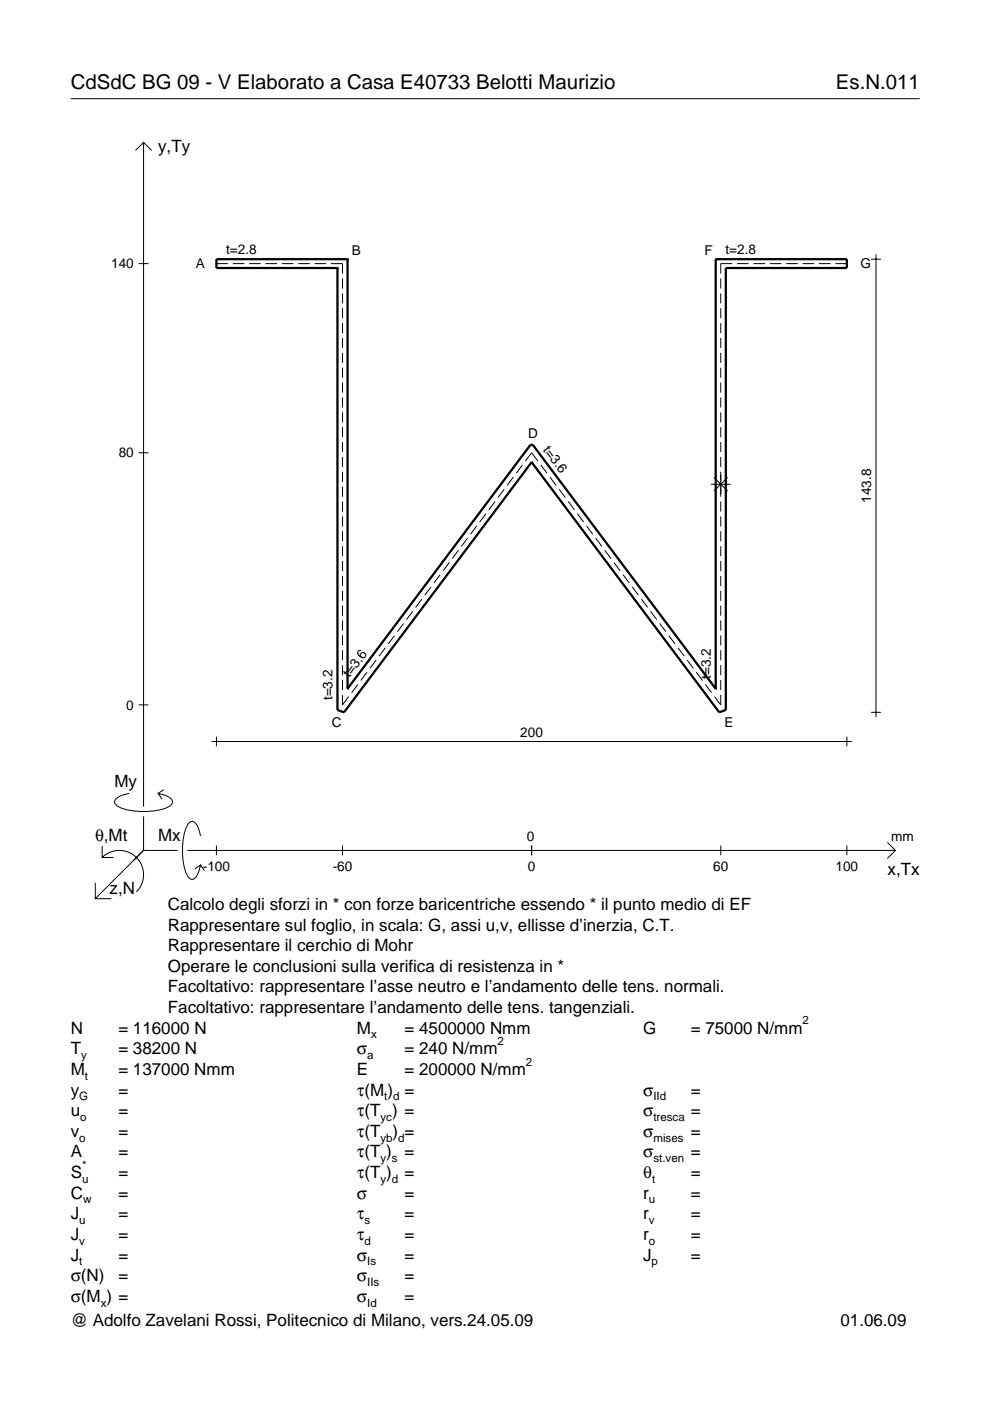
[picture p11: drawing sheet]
<svg xmlns="http://www.w3.org/2000/svg" width="210mm" height="297mm" viewBox="0 0 210 297" stroke-linecap="round" stroke-linejoin="round" font-family="sans-serif">
<g fill="none" stroke="#000" stroke-width=".21">
<path d="M15 20.9h180M28.7 31.9l1.7-1.7 1.8 1.7M30.4 30.2v140.8M29.4 55.9h2.1M45.9 55.9h2.4M49.4 55.9h2.4M52.8 55.9h2.5M56.3 55.9h2.4M59.8 55.9h2.4M63.2 55.9h2.5M66.7 55.9h2.4M70.2 55.9h2.4v2.1"/>
<path d="M72.6 59v2.2M152.8 59v2.2M155.3 55.9h-2.5v2.1M156.3 55.9h2.4M159.8 55.9h2.4M163.2 55.9h2.5M166.7 55.9h2.4M170.2 55.9h2.4M173.6 55.9h2.5M177.1 55.9h2.5M184.7 55h2.1M185.7 53.9v98.2"/>
<path d="M72.6 62.2v2.1M72.6 65.4v2.1M72.6 68.5v2.1M72.6 71.7v2.1M72.6 74.8v2.1M72.6 78v2.1M152.8 62.2v2.1M152.8 65.4v2.1M152.8 68.5v2.1M152.8 71.7v2.1M152.8 74.8v2.1M152.8 78v2.1"/>
<path d="M29.4 96h2.1M72.6 81.1v2.1M72.6 84.3v2.1M72.6 87.4v2.1M72.6 90.6v2.1M72.6 93.7v2.2M72.6 96.9v2.1M110.8 98.6l-1.3 1.7M111.4 97.8l1.3-1.8 1.3 1.8M114.7 98.6l1.3 1.7M152.8 81.1v2.1M152.8 84.3v2.1"/>
<path d="M152.8 87.4v2.1M152.8 90.6v2.1M152.8 93.7v2.2M152.8 96.9v2.1M72.6 100v2.2M72.6 103.2v2.1M72.6 106.3v2.2M72.6 109.5v2.1M72.6 112.6v2.2M72.6 115.8v2.1M72.6 119v2.1M95.3 119.3l-1.4 1.7"/>
<path d="M97.2 116.7l-1.3 1.7M99.1 114.1l-1.3 1.8M101.1 111.5l-1.3 1.8M103 108.9l-1.3 1.8M105 106.3l-1.4 1.8M106.9 103.7l-1.3 1.8M108.8 101.2l-1.3 1.7M116.6 101.2l1.3 1.7M118.5 103.7l1.4 1.8M120.5 106.3l1.3 1.8M122.4 108.9l1.3 1.8M124.4 111.5l1.3 1.8"/>
<path d="M126.3 114.1l1.3 1.8M128.2 116.7l1.3 1.7M130.2 119.3l1.3 1.7M150.8 102.7h4.1M151.4 101.2l2.9 2.9M152.8 100v5.3M152.8 106.3v2.2M152.8 109.5v2.1M152.8 112.6v2.2M152.8 115.8v2.1M152.8 119v2.1M154.3 101.2l-2.9 2.9"/>
<path d="M72.6 122.1v2.1M72.6 125.3v2.1M72.6 128.4v2.1M72.6 131.6v2.1M72.6 134.7v2.1M72.6 137.9v2.1M79.8 139.9l-1.4 1.8M81.7 137.4l-1.3 1.7M83.6 134.8l-1.3 1.7M85.6 132.2l-1.4 1.7M87.5 129.6l-1.3 1.8M89.4 127l-1.3 1.8"/>
<path d="M91.4 124.4l-1.3 1.8M93.3 121.8l-1.3 1.8M132.1 121.8l1.3 1.8M134 124.4l1.4 1.8M136 127l1.3 1.8M137.9 129.6l1.3 1.8M139.9 132.2l1.3 1.7M141.8 134.8l1.3 1.7M143.7 137.4l1.4 1.7M145.7 139.9l1.3 1.8M152.8 122.1v2.1M152.8 125.3v2.1"/>
<path d="M152.8 128.4v2.1M152.8 131.6v2.1M152.8 134.7v2.1M152.8 137.9v2.1M29.4 149.5h2.1M44.9 157.2h135.7M45.9 156.2v2M72.6 141v2.2M72.6 144.2v2.1M72.6 147.3v2.2l1.3-1.8M75.9 145.1l-1.3 1.8M77.8 142.5l-1.3 1.8"/>
<path d="M147.6 142.5l1.3 1.8M149.6 145.1l1.3 1.8M152.8 141v2.2M152.8 144.2v2.1M152.8 147.3v2.2l-1.3-1.8M179.6 156.2v2M184.7 151h2.1M21.7 179.4v2.4h2.4M27.3 168.2a3.6 3.6 0 0 0-3 1.7l.1 .5a5.6 5.6 0 0 0 3.8 1.5 13.4 13.4 0 0 0 7.8-1l.5-.5 .1-.5a3.6 3.6 0 0 0-3.1-1.7l.8 1.2M30.4 173.1v7.2M34.7 167.4l-1.2 .8M42.5 177.2a3.6 3.6 0 0 0-1.7-3.1l-.5 .2a5.7 5.7 0 0 0-1.5 3.7 13.3 13.3 0 0 0 1 7.9l.5 .5 .5 .1a3.6 3.6 0 0 0 1.7-3.1l-1.2 .8"/>
<path d="M45.9 179.3v2M72.6 179.3v2M112.7 179.3v2M152.8 179.3v2M179.6 179.3v2M188.1 178.6l1.7 1.7-1.7 1.7M20.2 187.2v3.3h3.4M21.7 181.8a5.1 5.1 0 0 1 7.2 0 5.1 5.1 0 0 1 0 7.3M30.4 180.3l-10.2 10.2M30.4 180.3h7.2M39.7 180.3h150.1M42.5 183.4l.8 1.2"/>
</g>
<g fill="none" stroke="#000" stroke-width=".48">
<path d="M71.5 56.8h.1M71.5 56.8v93.7l1.4 .5 39.8-53M73.7 55h.1M73.7 55h-27.8v1.8h25.6M73.7 55v91M151.7 55h.1M151.7 55h27.9v1.8h-25.7M151.7 55v91M153.9 56.8h.1M153.9 56.8v93.7l-1.4 .5-39.8-53M112.7 98h.1M73.7 146h.1"/>
<path d="M73.7 146l38.8-51.7h.5l38.7 51.7M151.7 146h.1"/>
</g>
<g font-size="4.3">
<text x="15" y="18.9">CdSdC BG 09 - V Elaborato a Casa E40733 Belotti Maurizio</text>
<text x="177.2" y="18.9">Es.N.011</text>
</g>
<g font-size="3.6">
<text x="33.5" y="32.3">y,Ty</text>
<text x="24.3" y="166.9">My</text>
<text x="20.1" y="178.2">θ,Mt</text>
<text x="33.5" y="178.2">Mx</text>
<text x="188.2" y="185.5">x,Tx</text>
<text x="23.2" y="189.6">z,N</text>
<text x="35.6" y="192.9">Calcolo degli sforzi in * con forze baricentriche essendo * il punto medio di EF</text>
<text x="35.6" y="197.3">Rappresentare sul foglio, in scala: G, assi u,v, ellisse d’inerzia, C.T.</text>
<text x="35.6" y="201.7">Rappresentare il cerchio di Mohr</text>
<text x="35.6" y="206">Operare le conclusioni sulla verifica di resistenza in *</text>
<text x="35.6" y="210.4">Facoltativo: rappresentare l’asse neutro e l’andamento delle tens. normali.</text>
<text x="35.6" y="214.8">Facoltativo: rappresentare l’andamento delle tens. tangenziali.</text>
<text x="15" y="219.2">N</text>
<text x="25.1" y="219.2">= 116000 N</text>
<text x="75.7" y="219.2">M</text>
<text x="85.8" y="219.2">= 4500000 Nmm</text>
<text x="136.4" y="219.2">G</text>
<text x="146.5" y="219.2">= 75000 N/mm</text>
<text x="15" y="227.9">M</text>
<text x="15" y="223.5">T</text>
<text x="25.1" y="223.5">= 38200 N</text>
<text x="25.1" y="227.9">= 137000 Nmm</text>
<text x="75.7" y="223.5">σ</text>
<text x="75.7" y="227.9">E</text>
<text x="85.8" y="223.5">= 240 N/mm</text>
<text x="85.8" y="227.9">= 200000 N/mm</text>
<text x="15" y="232.3">y</text>
<text x="25.1" y="232.3">=</text>
<text x="75.7" y="232.3">τ(M ) =</text>
<text x="136.4" y="232.3">σ</text>
<text x="146.5" y="232.3">=</text>
<text x="15" y="236.7">u</text>
<text x="25.1" y="236.7">=</text>
<text x="75.7" y="236.7">τ(T ) =</text>
<text x="136.4" y="236.7">σ</text>
<text x="146.5" y="236.7">=</text>
<text x="15" y="241">v</text>
<text x="15" y="245.4">A</text>
<text x="25.1" y="241">=</text>
<text x="25.1" y="245.4">=</text>
<text x="75.7" y="245.4">τ(T )</text>
<text x="75.7" y="241">τ(T</text>
<text x="83.3" y="241">) =</text>
<text x="85.8" y="245.4">=</text>
<text x="136.4" y="241">σ</text>
<text x="136.4" y="245.4">σ</text>
<text x="146.5" y="241">=</text>
<text x="146.5" y="245.4">=</text>
<text x="15" y="249.8">S</text>
<text x="25.1" y="249.8">=</text>
<text x="75.7" y="249.8">τ(T )</text>
<text x="85.8" y="249.8">=</text>
<text x="136.4" y="249.8">θ</text>
<text x="146.5" y="249.8">=</text>
<text x="15" y="254.2">C</text>
<text x="25.1" y="254.2">=</text>
<text x="75.7" y="254.2">σ</text>
<text x="85.8" y="254.2">=</text>
<text x="136.4" y="254.2">r</text>
<text x="146.5" y="254.2">=</text>
<text x="15" y="258.5">J</text>
<text x="15" y="262.9">J</text>
<text x="25.1" y="258.5">=</text>
<text x="25.1" y="262.9">=</text>
<text x="75.7" y="258.5">τ</text>
<text x="75.7" y="262.9">τ</text>
<text x="85.8" y="258.5">=</text>
<text x="85.8" y="262.9">=</text>
<text x="136.4" y="258.5">r</text>
<text x="136.4" y="262.9">r</text>
<text x="146.5" y="258.5">=</text>
<text x="146.5" y="262.9">=</text>
<text x="15" y="267.3">J</text>
<text x="25.1" y="267.3">=</text>
<text x="75.7" y="267.3">σ</text>
<text x="85.8" y="267.3">=</text>
<text x="136.4" y="267.3">J</text>
<text x="146.5" y="267.3">=</text>
<text x="15" y="271.7">σ(N)</text>
<text x="25.1" y="271.7">=</text>
<text x="75.7" y="271.7">σ</text>
<text x="85.8" y="271.7">=</text>
<text x="15" y="281.2">@ Adolfo Zavelani Rossi, Politecnico di Milano, vers.24.05.09</text>
<text x="15" y="276">σ(M ) =</text>
<text x="75.7" y="276">σ</text>
<text x="85.8" y="276">=</text>
<text x="178.2" y="281.2">01.06.09</text>
</g>
<g font-size="2.9">
<text x="47.9" y="53.9">t=2.8</text>
<text x="153.8" y="53.9">t=2.8</text>
<text x="23.6" y="56.9">140</text>
<text x="41.5" y="56.8">A</text>
<text x="74.6" y="54.1">B</text>
<text x="149.4" y="54.1">F</text>
<text x="182.4" y="56.8">G</text>
<text x="112" y="92.9">D</text>
<text x="115" y="95.3" transform="rotate(53 115 95.3)">t=3.6</text>
<text x="25.2" y="97">80</text>
<text x="184.7" y="106.6" transform="rotate(-90 184.7 106.6)">143.8</text>
<text x="74.1" y="143.8" transform="rotate(-53 74.1 143.8)">t=3.6</text>
<text x="150.7" y="144" transform="rotate(-90 150.7 144)">t=3.2</text>
<text x="70.5" y="148.5" transform="rotate(-90 70.5 148.5)">t=3.2</text>
<text x="26.8" y="150.5">0</text>
<text x="70.3" y="154.1">C</text>
<text x="153.6" y="154.1">E</text>
<text x="110.3" y="156.2">200</text>
<text x="111.7" y="178.2">0</text>
<text x="189" y="178.2">mm</text>
<text x="43" y="184.7">-100</text>
<text x="70.5" y="184.7">-60</text>
<text x="111.9" y="184.7">0</text>
<text x="151.2" y="184.7">60</text>
<text x="177.2" y="184.7">100</text>
</g>
<g font-size="2.4">
<text x="78.7" y="220.2">x</text>
<text x="105.5" y="221.5">2</text>
<text x="170.2" y="217.2">2</text>
<text x="17.2" y="224.5">y</text>
<text x="77.9" y="224.5">a</text>
<text x="111.5" y="225.9">2</text>
<text x="16.8" y="233.3">G</text>
<text x="18" y="228.9">t</text>
<text x="81.5" y="233.3">t d</text>
<text x="138.5" y="233.3">IId</text>
<text x="17" y="237.7">o</text>
<text x="80.7" y="237.7">yc</text>
<text x="138.5" y="237.7">tresca</text>
<text x="16.8" y="242">o</text>
<text x="80.7" y="242">yb d</text>
<text x="138.5" y="242">mises</text>
<text x="17.4" y="250.8">u</text>
<text x="17.4" y="247.8">*</text>
<text x="80.7" y="246.4">y s</text>
<text x="80.7" y="250.8">y d</text>
<text x="138.2" y="250.8">t</text>
<text x="138.5" y="246.4">st.ven</text>
<text x="17.6" y="255.2">w</text>
<text x="137.6" y="255.2">u</text>
<text x="16.8" y="259.5">u</text>
<text x="16.8" y="263.9">v</text>
<text x="77.3" y="259.5">s</text>
<text x="77.3" y="263.9">d</text>
<text x="137.6" y="259.5">v</text>
<text x="137.6" y="263.9">o</text>
<text x="16.8" y="268.3">t</text>
<text x="77.9" y="268.3">Is</text>
<text x="138.2" y="268.3">p</text>
<text x="77.9" y="272.7">IIs</text>
<text x="21.4" y="277">x</text>
<text x="77.9" y="277">Id</text>
</g>
</svg>
